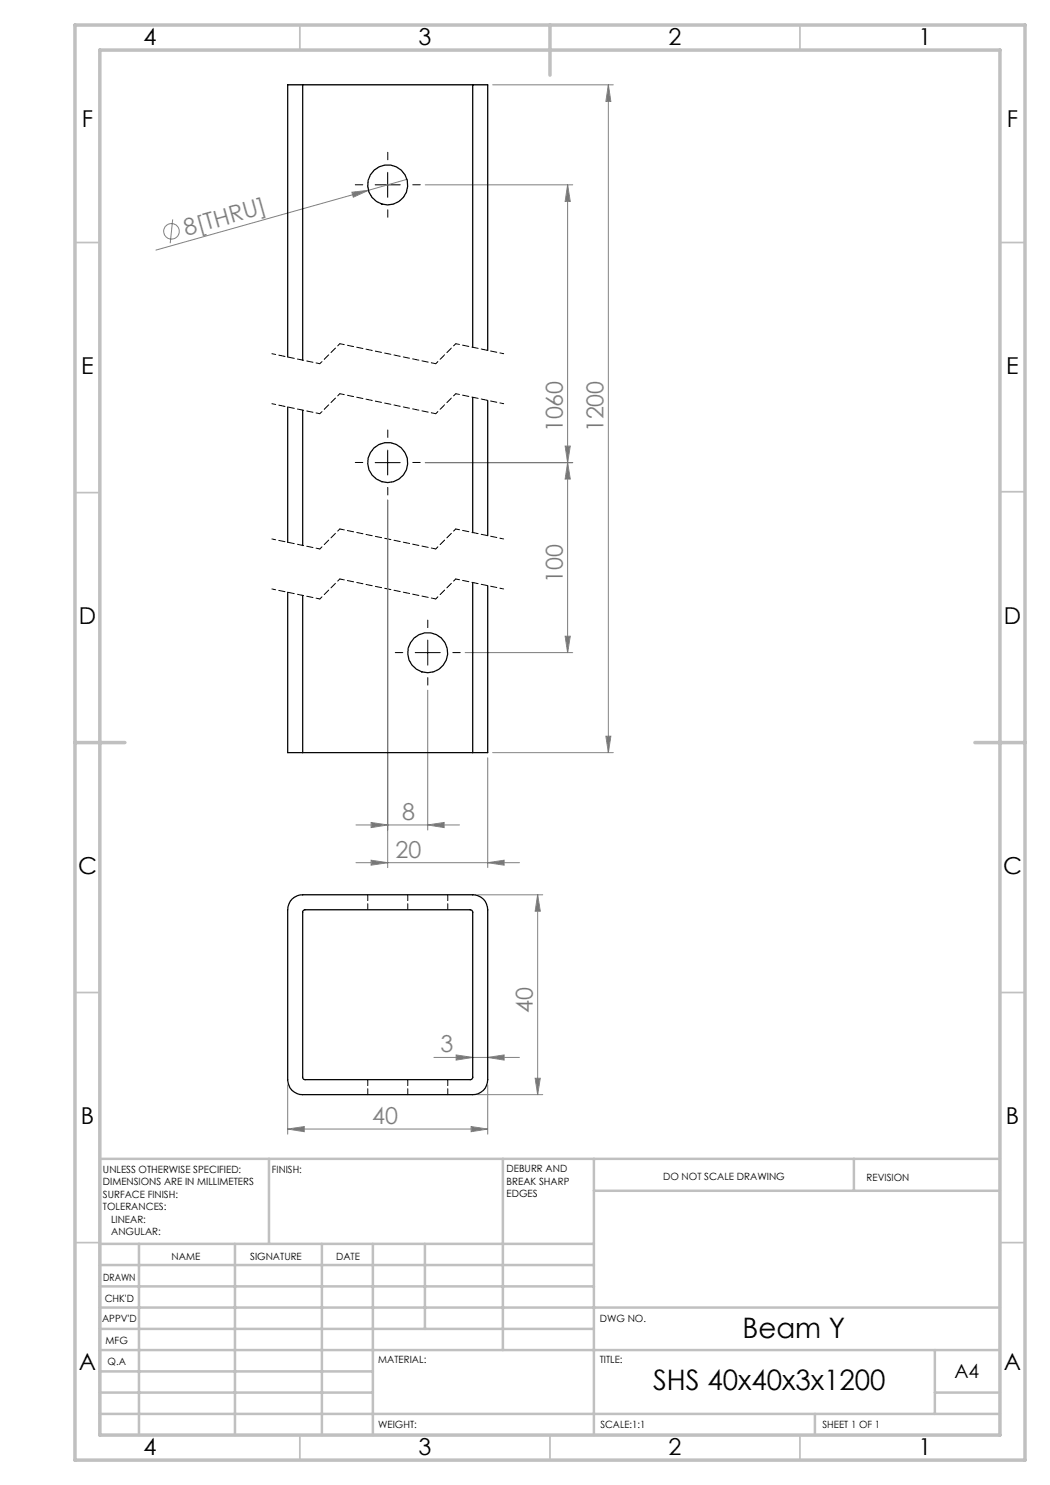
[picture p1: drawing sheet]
<svg xmlns="http://www.w3.org/2000/svg" width="210mm" height="297mm" viewBox="0 0 210 297" stroke-linecap="round" stroke-linejoin="round" font-family="sans-serif">
<g fill="none" stroke="#808080" stroke-width=".2">
<path d="M98.5 17h24.2M121.7 17v133.5M121.7 17l.5 3.3h-1zM70.4 38.4l3.3-.3-3 1.3zM73.7 38.1l-42.5 11.9M81.4 35.9l-7.7 2.2M85.1 37h29.4M113.5 37l.6 3.3h-1.1zM113.5 37v93.5M34.5 43.9l-.5 4.7M85.1 92.5h29.4M113 89.2h1.1l-.6 3.3z"/>
<path d="M113.5 92.5l.6 3.3h-1.1zM77.5 100v73.5M85.5 138v28M93 130.5h21.5M113 127.2h1.1l-.6 3.3zM97.5 151.5v22M98.5 150.5h24.2M121.2 147.2h1l-.5 3.3zM71.2 165h20.7M71.2 172.5h32.7M74.2 164.5l3.3 .5-3.3 .5zM74.2 172l3.3 .5-3.3 .5z"/>
<path d="M85.5 165l3.3-.5v1zM95.5 179h13M97.5 172.5l3.3-.5v1zM107.5 179l.6 3.2h-1.1zM107.5 179v39.9M57.5 217v9.8M86.8 211.5h17.1M91.2 211l3.3 .5-3.3 .5zM95.5 218.9h13M97.5 211.5l3.3-.5v1zM97.5 217v9.8M107 215.6h1.1l-.6 3.3z"/>
<path d="M57.5 225.8l3.4-.5v1zM57.5 225.8h40M94.2 225.3l3.3 .5-3.3 .5z"/>
<circle cx="34.3" cy="46.3" r="1.55"/>
</g>
<path d="M72.6 37h-1.5M77.6 32v-1.5M82.6 37h1.5M77.6 42v1.5M72.6 92.5h-1.5M77.6 87.5v-1.5M77.6 97.5v1.5M82.6 92.5h1.5M80.6 130.5h-1.5M85.6 125.5v-1.5M85.6 135.5v1.5M90.6 130.5h1.5" fill="none" stroke="#000" stroke-width=".2" stroke-dasharray="15.2 1.3 1.3 1.3"/>
<path d="M75 37h5M77.5 34.5v5M75 92.5h5M77.5 90v5M83 130.5h5.1M85.5 128v5" fill="none" stroke="#000" stroke-width=".2"/>
<path d="M64 72.7l-9.6-2M100.7 70.7l-9.6-2M64 82.7l-9.6-2M100.7 80.7l-9.6-2M64 119.8l-9.6-2M64 109.8l-9.6-2M100.7 117.8l-9.6-2M100.7 107.8l-9.6-2" fill="none" stroke="#000" stroke-width=".2" stroke-dasharray="1.3 .6" stroke-dashoffset=".5"/>
<path d="M68 78.7l-4 4M68 68.7l-4 4M91.1 78.7l-4 4M91.1 68.7l-4 4M68 115.8l-4 4M68 105.8l-4 4M91.1 115.8l-4 4M91.1 105.8l-4 4" fill="none" stroke="#000" stroke-width=".2" stroke-dasharray="1.3 .6" stroke-dashoffset=".7"/>
<path d="M87.1 72.7l-19.1-4M87.1 82.7l-19.1-4M87.1 119.8l-19.1-4M87.1 109.8l-19.1-4" fill="none" stroke="#000" stroke-width=".2" stroke-dasharray="1.3 .6" stroke-dashoffset=".4"/>
<g fill="none" stroke="#c0c0c0" stroke-width=".35">
<path d="M60 5v5M160 5v5M15 48.5h5M200 48.5h5M15 98.5h5M200 98.4h5M15 198.5h5M200 198.5h5M15 248.5h5M200 248.5h5M60 287v5M110 287v5"/>
<path d="M160 287v5"/>
</g>
<g fill="none" stroke="#c0c0c0" stroke-width=".5">
<path d="M53.8 231.8v17M100.6 231.8v38.2M118.8 231.8v55.2M118.8 238.2h81.2M170.8 231.8v6.4M200 231.8h-180v55.2M20 248.8h98.8M20 257.3h98.8M20 253h98.8M27.8 248.8v38.2M47 248.8v38.2M64.4 248.8v38.2"/>
<path d="M74.6 248.8v38.2M85 248.8v17M20 265.8h98.8M20 261.5h180M20 278.5h54.6M20 274.3h54.6M20 270h180M187 278.5h13M187 270v12.8M20 282.8h180M163 282.8v4.2"/>
</g>
<path d="M15 5h190v287h-190zM20 10h180v277h-180zM110 5v10M15 148.5h10M195 148.5h10" fill="none" stroke="#c0c0c0" stroke-width=".7"/>
<g fill="#808080">
<path d="M70.4 38.4l3.3-.3-3 1.3z"/>
<path d="M74.2 164.5l3.3 .5-3.3 .5zM85.5 165l3.3-.5v1zM74.2 172l3.3 .5-3.3 .5zM97.5 172.5l3.3-.5v1z"/>
<path d="M113 89.2h1.1l-.6 3.3zM113.5 37l.6 3.3h-1.1zM113 127.2h1.1l-.6 3.3zM113.5 92.5l.6 3.3h-1.1zM107 215.6h1.1l-.6 3.3zM107.5 179l.6 3.2h-1.1z"/>
<path d="M121.7 17l.5 3.3h-1zM121.2 147.2h1l-.5 3.3z"/>
<path d="M91.2 211l3.3 .5-3.3 .5zM97.5 211.5l3.3-.5v1zM57.5 225.8l3.4-.5v1zM94.2 225.3l3.3 .5-3.3 .5z"/>
</g>
<g fill="none" stroke="#000" stroke-width=".25">
<path d="M60.5 17h-3v54.4M60.5 17v55M60.5 17h34M94.5 17h3v53.1M94.5 17v52.5M94.5 79.5v27M57.5 81.4v27.1M60.5 82.1v27M97.5 80.1v27M57.5 118.5v32h3M60.5 119.1v31.4M94.5 116.5v34"/>
<path d="M97.5 117.2v33.3h-3M60.5 150.5h34M58.4 179.8a3 3 0 0 1 2.1-.8h34a2.95 2.95 0 0 1 3 3v33.9a2.95 2.95 0 0 1-3 3h-34a2.95 2.95 0 0 1-3-3v-33.9a3.3 3.3 0 0 1 .9-2.2zM60.7 182h33.4l.3 .1 .1 .2v33.2l-.2 .4h-33.4l-.3-.2-.1-33.4z"/>
<circle cx="77.5" cy="37" r="4"/>
<circle cx="77.5" cy="92.5" r="4"/>
<circle cx="85.5" cy="130.5" r="4"/>
</g>
<path d="M73.6 178.9v3M81.6 181.9v-3M89.6 181.9v-3M73.6 215.9v3M81.6 218.9v-3M89.6 218.9v-3" fill="none" stroke="#000" stroke-width=".2" stroke-dasharray="1.3 .6" stroke-dashoffset=".1"/>
<g font-size="5.6">
<text x="148.5" y="267.5">Beam Y</text>
<text x="130.6" y="277.9">SHS 40x40x3x1200</text>
</g>
<g font-size="4.7">
<text x="28.7" y="9">4</text>
<text x="83.7" y="9">3</text>
<text x="133.7" y="9">2</text>
<text x="183.7" y="9">1</text>
<text x="16.4" y="25.5">F</text>
<text x="201.4" y="25.5">F</text>
<text x="16.2" y="74.7">E</text>
<text x="201.2" y="74.7">E</text>
<text x="15.8" y="124.7">D</text>
<text x="200.8" y="124.7">D</text>
<text x="15.6" y="174.7">C</text>
<text x="200.6" y="174.7">C</text>
<text x="16.2" y="224.7">B</text>
<text x="201.2" y="224.7">B</text>
<text x="15.8" y="274">A</text>
<text x="200.8" y="274">A</text>
<text x="28.7" y="291">4</text>
<text x="83.7" y="291">3</text>
<text x="133.7" y="291">2</text>
<text x="183.7" y="291">1</text>
</g>
<g font-size="4.7" fill="#808080">
<text x="37.3" y="47.2" transform="rotate(-16 37.3 47.2)">8[THRU]</text>
<text x="112.5" y="86.5" transform="rotate(-90 112.5 86.5)">1060</text>
<text x="120.7" y="86.5" transform="rotate(-90 120.7 86.5)">1200</text>
<text x="112.5" y="116.5" transform="rotate(-90 112.5 116.5)">100</text>
<text x="80.4" y="164">8</text>
<text x="79.1" y="171.5">20</text>
<text x="106.5" y="202.5" transform="rotate(-90 106.5 202.5)">40</text>
<text x="88.1" y="210.5">3</text>
<text x="74.4" y="224.8">40</text>
</g>
<text font-size="3.9" x="190.9" y="275.5">A4</text>
<g font-size="2">
<text x="20.6" y="234.6">UNLESS OTHERWISE SPECIFIED:</text>
<text x="20.6" y="237.1">DIMENSIONS ARE IN MILLIMETERS</text>
<text x="20.6" y="239.6">SURFACE FINISH:</text>
<text x="54.4" y="234.6">FINISH:</text>
<text x="101.3" y="234.5">DEBURR AND</text>
<text x="101.3" y="237">BREAK SHARP</text>
<text x="101.3" y="239.5">EDGES</text>
<text x="132.6" y="236">DO NOT SCALE DRAWING</text>
<text x="173.3" y="236.2">REVISION</text>
<text x="20.6" y="242.1">TOLERANCES:</text>
<text x="22.2" y="244.6">LINEAR:</text>
<text x="22.2" y="247.1">ANGULAR:</text>
<text x="34.3" y="252">NAME</text>
<text x="50" y="251.9">SIGNATURE</text>
<text x="67.2" y="251.9">DATE</text>
<text x="20.6" y="256.1">DRAWN</text>
<text x="20.9" y="260.3">CHK'D</text>
<text x="20.4" y="264.4">APPV'D</text>
<text x="21.1" y="268.8">MFG</text>
<text x="120" y="264.4">DWG NO.</text>
<text x="21.5" y="273">Q.A</text>
<text x="75.6" y="272.5">MATERIAL:</text>
<text x="120" y="272.5">TITLE:</text>
<text x="75.6" y="285.5">WEIGHT:</text>
<text x="120.1" y="285.6">SCALE:1:1</text>
<text x="164.5" y="285.6">SHEET 1 OF 1</text>
</g>
</svg>
